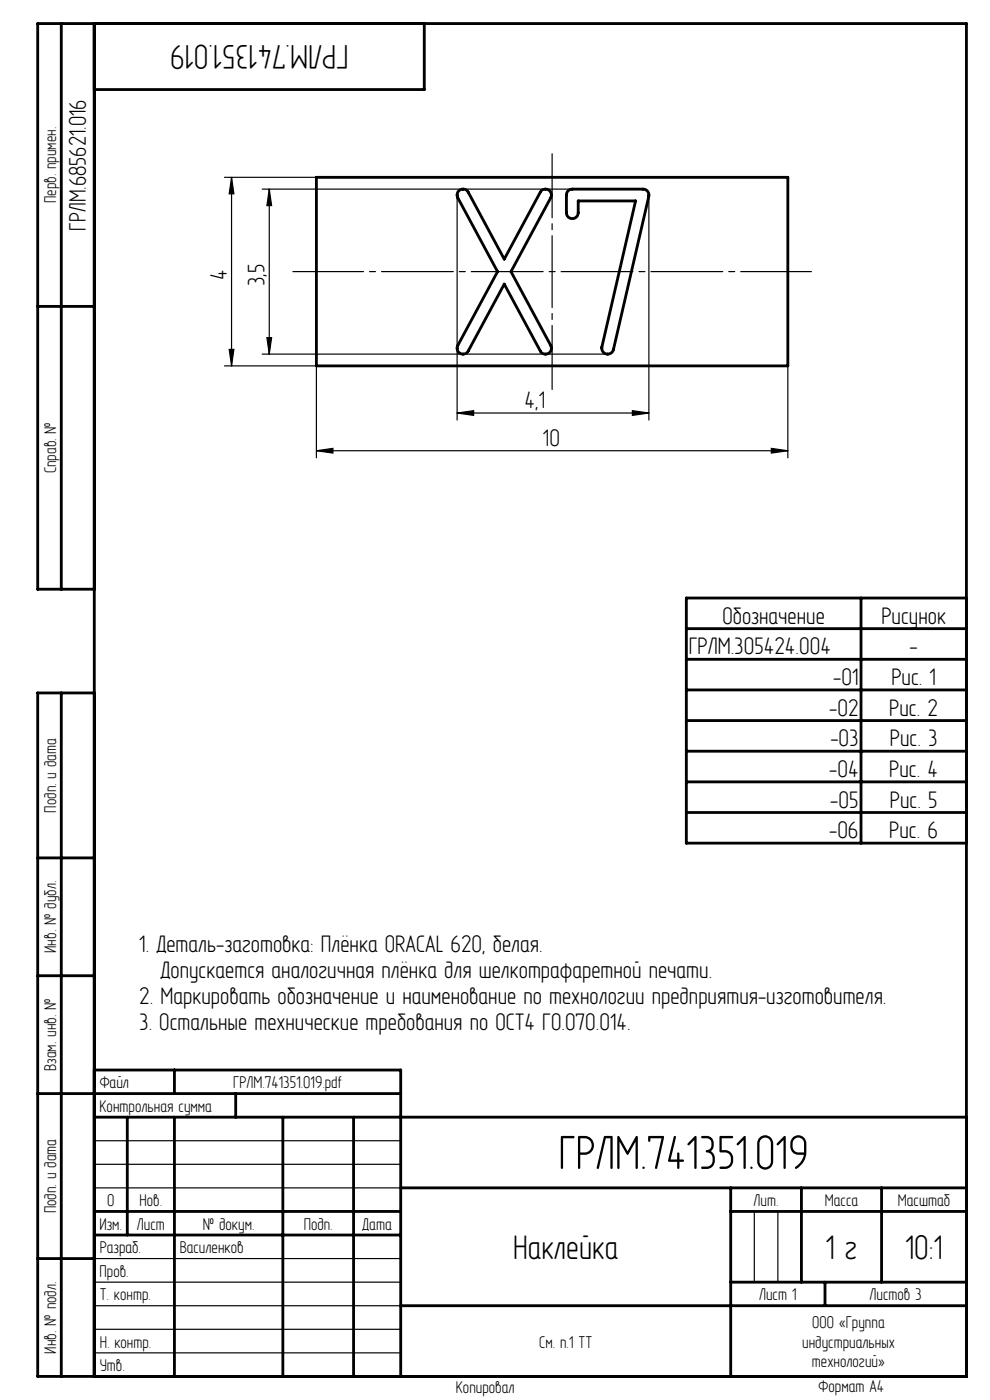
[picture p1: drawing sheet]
<svg xmlns="http://www.w3.org/2000/svg" width="210mm" height="297mm" viewBox="0 0 210 297" stroke-linecap="round" stroke-linejoin="round" font-family="sans-serif">
<g fill="none" stroke="#000" stroke-width=".25">
<path d="M47.6 37.6h19.5M49.1 37.6v40M49.1 37.6l.5 3.5h-1zM55.6 40.1h65.8M57.1 40.1l.5 3.5h-1zM57.1 40.1v35M97 41.4v47.7M137.6 41.4v47.7M47.6 77.6h19.5v19.5M48.6 74.1h1l-.5 3.5zM55.6 75.1h73.3M56.6 71.6h1l-.5 3.5z"/>
<path d="M167.1 77.6v19.5M67.1 95.6l3.5-.5v1zM67.1 95.6h100M97 87.6l3.5-.5v1zM97 87.6h40.6M134.1 87.1l3.5 .5-3.5 .5zM163.6 95.1l3.5 .5-3.5 .5zM20 242h65M20 247h65M20 252h65M160 257v15M165 257v15"/>
<path d="M20 277h65M20 272h65M20 267h65M20 287h65M20 282h65"/>
</g>
<g fill="none" stroke="#000" stroke-width=".6">
<path d="M13 5v120M20 5v287M90 5v14h-70M67.1 37.6h100v40h-100zM97.4 40.4a1.26 1.26 0 0 1 1.9 .4l7.7 14.2 7.6-14.2a1.25 1.25 0 0 1 1.7-.5 1.25 1.25 0 0 1 .5 1.7l-8.4 15.6 8.4 15.7a1.25 1.25 0 0 1-.5 1.7 1.25 1.25 0 0 1-1.7-.5l-7.6-14.2-7.7 14.2a1.25 1.25 0 0 1-1.7 .5 1.25 1.25 0 0 1-.5-1.7l8.4-15.7-8.4-15.6-.1-.9zM120.6 40.4l.8-.3h15a1.26 1.26 0 0 1 1.2 1.6l-7.5 32.4a1.26 1.26 0 0 1-1.5 1 1.26 1.26 0 0 1-.9-1.5l7.1-31h-12.2v2.5a1.25 1.25 0 0 1-1.2 1.3 1.25 1.25 0 0 1-1.3-1.3v-3.7l.2-.6zM8 65h12M20 125h-12v-120h197v287h-197v-145h12M145.6 133.4h59.4M145.6 139.9h59.4M182.6 126.9v52M205 126.9h-59.4v52h59.4"/>
<path d="M13 147v145M145.6 146.4h59.4M145.6 152.9h59.4M145.6 159.4h59.4M145.6 165.9h59.4M145.6 172.4h59.4M8 182h12M8 207h12M8 232h77M20 227h65v65M20 237h185M27 237v25"/>
<path d="M37 227v5M37 237v55M50 232v5M60 237v55M75 237v55M20 257h65M85 252h120M155 252v40M155 257h50M170 252v20M187 252v20M8 267h12"/>
<path d="M20 262h65M85 277h120M155 272h50M175 272v5"/>
</g>
<path d="M117.1 82.6v-50" fill="none" stroke="#000" stroke-width=".25" stroke-dasharray="15.2 1.3 1.3 1.3" stroke-dashoffset="1.7"/>
<path d="M62.1 57.6h110" fill="none" stroke="#000" stroke-width=".25" stroke-dasharray="15.2 1.3 1.3 1.3" stroke-dashoffset=".2"/>
<g fill="#000">
<path d="M49.1 37.6l.5 3.5h-1zM48.6 74.1h1l-.5 3.5z"/>
<path d="M56.6 71.6h1l-.5 3.5zM57.1 40.1l.5 3.5h-1z"/>
<path d="M67.1 95.6l3.5-.5v1zM163.6 95.1l3.5 .5-3.5 .5z"/>
<path d="M97 87.6l3.5-.5v1zM134.1 87.1l3.5 .5-3.5 .5z"/>
</g>
<text font-size="11" x="118.5" y="248">ГРЛМ.741351.019</text>
<g font-size="7.8">
<text x="73.9" y="9.5" transform="rotate(-180 73.9 9.5)">ГРЛМ.741351.019</text>
<text x="108.9" y="267">Наклейка</text>
<text x="175.2" y="267">1 г</text>
<text x="192.1" y="267">10:1</text>
</g>
<g font-size="5.5">
<text x="18.2" y="48.9" transform="rotate(-90 18.2 48.9)">ГРЛМ.685621.016</text>
<text x="48.1" y="59.4" transform="rotate(-90 48.1 59.4)">4</text>
<text x="56.1" y="60.7" transform="rotate(-90 56.1 60.7)">3,5</text>
<text x="111.3" y="86.6">4,1</text>
<text x="115.2" y="94.6">10</text>
<text x="153.2" y="132.3">Обозначение</text>
<text x="187" y="132.3">Рисунок</text>
<text x="146.1" y="138.8">ГРЛМ.305424.004</text>
<text x="192.9" y="138.8">-</text>
<text x="176.8" y="145.3">-01</text>
<text x="189.1" y="145.3">Рис. 1</text>
<text x="175.9" y="151.8">-02</text>
<text x="188.6" y="151.8">Рис. 2</text>
<text x="176.1" y="158.3">-03</text>
<text x="188.8" y="158.3">Рис. 3</text>
<text x="175.9" y="164.8">-04</text>
<text x="188.6" y="164.8">Рис. 4</text>
<text x="176.1" y="171.3">-05</text>
<text x="188.8" y="171.3">Рис. 5</text>
<text x="175.9" y="177.8">-06</text>
<text x="188.6" y="177.8">Рис. 6</text>
<text x="29.5" y="201.9">1. Деталь-заготовка: Плёнка ORACAL 620, белая.</text>
<text x="34" y="207.4">Допускается аналогичная плёнка для шелкотрафаретной печати.</text>
<text x="29.5" y="212.9">2. Маркировать обозначение и наименование по технологии предприятия-изготовителя.</text>
<text x="29.5" y="218.4">3. Остальные технические требования по ОСТ4 ГО.070.014.</text>
</g>
<g font-size="3.9">
<text x="11.9" y="43.1" transform="rotate(-90 11.9 43.1)">Перв. примен.</text>
<text x="11.9" y="100.4" transform="rotate(-90 11.9 100.4)">Справ. №</text>
<text x="11.9" y="172.4" transform="rotate(-90 11.9 172.4)">Подп. и дата</text>
<text x="11.9" y="202.1" transform="rotate(-90 11.9 202.1)">Инв. № дубл.</text>
<text x="11.9" y="227.2" transform="rotate(-90 11.9 227.2)">Взам. инв. №</text>
<text x="21.2" y="230.9">Файл</text>
<text x="49.5" y="230.9">ГРЛМ.741351.019.pdf</text>
<text x="21.1" y="235.9">Контрольная сумма</text>
<text x="11.9" y="257.4" transform="rotate(-90 11.9 257.4)">Подп. и дата</text>
<text x="22.7" y="255.9">0</text>
<text x="29.6" y="255.9">Нов.</text>
<text x="159.9" y="255.9">Лит.</text>
<text x="174.9" y="255.9">Масса</text>
<text x="190.4" y="255.9">Масштаб</text>
<text x="21.1" y="260.9">Изм.</text>
<text x="29" y="260.9">Лист</text>
<text x="43" y="260.9">№ докум.</text>
<text x="64.4" y="260.9">Подп.</text>
<text x="76.9" y="260.9">Дата</text>
<text x="21.1" y="265.9">Разраб.</text>
<text x="38.1" y="265.9">Василенков</text>
<text x="21.1" y="270.9">Пров.</text>
<text x="21.1" y="275.9">Т. контр.</text>
<text x="161" y="275.9">Лист 1</text>
<text x="184.4" y="275.9">Листов 3</text>
<text x="172.3" y="281.7">ООО «Группа</text>
<text x="11.9" y="287.1" transform="rotate(-90 11.9 287.1)">Инв. № подл.</text>
<text x="21.1" y="285.9">Н. контр.</text>
<text x="114.4" y="285.9">См. п.1 ТТ</text>
<text x="170.2" y="285.9">индустриальных</text>
<text x="21.2" y="290.9">Утв.</text>
<text x="172.2" y="290.1">технологий»</text>
<text x="96.7" y="295.6">Копировал</text>
<text x="173.6" y="295.4">Формат A4</text>
</g>
</svg>
